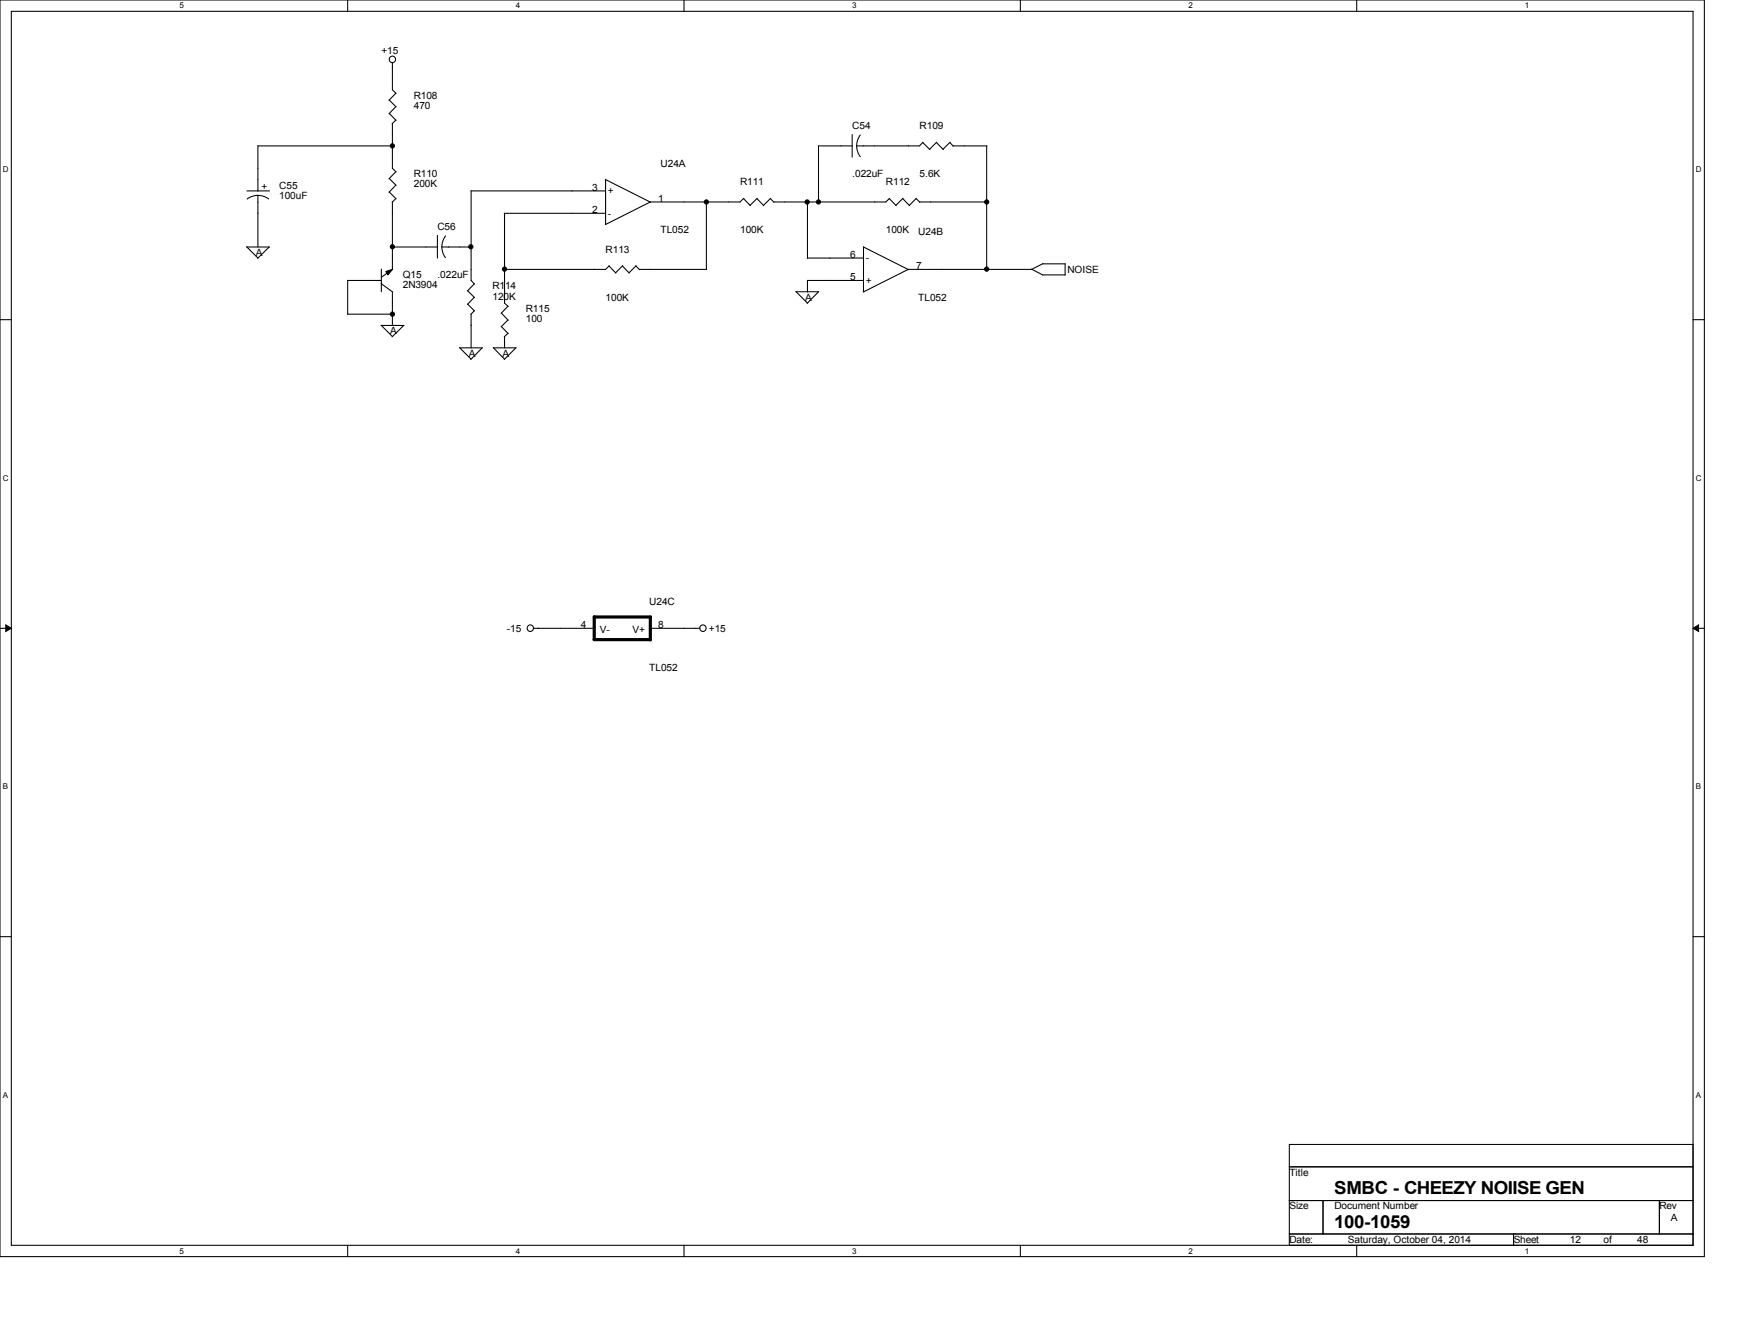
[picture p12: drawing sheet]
<svg xmlns="http://www.w3.org/2000/svg" width="279mm" height="216mm" viewBox="0 0 279 216" stroke-linecap="round" stroke-linejoin="round" font-family="sans-serif">
<path d="M0 0h274.2v202h-274.2zM1.8 1.8h270.5v198.4h-270.5z" fill="none" stroke="#000" stroke-width=".17"/>
<g fill="#fff">
<path d="M28.9 .2h.6v1.4h-.6z"/>
<path d="M28.9 200.4h.6v1.4h-.6z"/>
</g>
<path d="M55.9 0v1.8M55.9 200.2v1.8" fill="none" stroke="#000" stroke-width=".17"/>
<g fill="#fff">
<path d="M83 .2h.7v1.4h-.7z"/>
<path d="M83 200.4h.7v1.4h-.7z"/>
</g>
<path d="M110 0v1.8M110 200.2v1.8" fill="none" stroke="#000" stroke-width=".17"/>
<g fill="#fff">
<path d="M137.1 .2h.7v1.4h-.7z"/>
<path d="M137.1 200.4h.7v1.4h-.7z"/>
</g>
<path d="M164.1 0v1.8M164.1 200.2v1.8" fill="none" stroke="#000" stroke-width=".17"/>
<g fill="#fff">
<path d="M191.2 .2h.7v1.4h-.7z"/>
<path d="M191.2 200.4h.7v1.4h-.7z"/>
</g>
<path d="M218.2 0v1.8M218.2 200.2v1.8" fill="none" stroke="#000" stroke-width=".17"/>
<g fill="#fff">
<path d="M245.3 .2h.7v1.4h-.7z"/>
<path d="M245.3 200.4h.7v1.4h-.7z"/>
<path d="M.5 26.6h.9v1.4h-.9z"/>
<path d="M272.8 26.6h.9v1.4h-.9z"/>
<path d="M.5 76.2h.9v1.4h-.9z"/>
<path d="M272.8 76.2h.9v1.4h-.9z"/>
</g>
<path d="M0 51.4h1.8M272.3 51.4h1.9" fill="none" stroke="#000" stroke-width=".17"/>
<g fill="#fff">
<path d="M.5 125.8h.8v1.4h-.8z"/>
<path d="M272.8 125.8h.8v1.4h-.8z"/>
</g>
<path d="M0 101h1.8M272.3 101h1.9" fill="none" stroke="#000" stroke-width=".17"/>
<path d="M.9 100.5l.9 .5-.9 .5zM272.3 101l.9-.5v1z" fill="#000" stroke="#000" stroke-width=".16"/>
<g fill="#fff">
<path d="M.5 175.3h.8v1.4h-.8z"/>
<path d="M272.8 175.3h.8v1.4h-.8z"/>
</g>
<g fill="none" stroke="#000" stroke-width=".17">
<path d="M62.6 16.1l1.1 1.1M62.6 18.2l1.1 1.1M63.1 10.1v4.3l.6 .6M63.1 19.9v7.2l.6 .5M63.7 15l-1.1 1.1M63.7 17.1l-1.1 1.2M63.7 19.3l-.6 .6M39.7 39.7l1.8 1.8M39.7 39.7h3.6M39.7 30.7h3.6M39.8 32l.6-.4 1.1-.2 .7 .1 1 .5M41.5 23.5h21.7"/>
<path d="M41.5 23.4v7.3M41.5 31.4v8.3M43.3 39.7l-1.9 1.8M62.6 28.7l1.1 1.1M62.6 30.9l1.1 1.1M63.1 39.7h7.3M63.1 32.5v10.8M63.7 27.6l-1.1 1.1M63.7 29.8l-1.1 1.1M63.7 31.9l-.6 .6M70.4 37.8v3.7M71.1 39.7l.1 .7 .5 1"/>
<path d="M71.1 39.7h4.7M71.7 37.9l-.4 .7-.2 1.1M75.8 30.7h21.6M75.8 30.6v14.5l.5 .6M81.1 34.3h16.3M81.2 34.3v14.4l.5 .6M97.4 28.8v7.3M97.4 28.9l7.2 3.6M113.6 32.4v10.9M119.6 31.9l1.1 1.2M119.6 31.9l-.6 .6h-14.4l-7.2 3.6M121.8 31.9l1.1 1.2"/>
<path d="M121.8 31.9l-1.2 1.1M123.9 31.9l.6 .6M124 31.9l-1.2 1.1M129.9 32.5v9M137.1 21.6v3.7M137.1 23.5h-5.4v9M137.8 23.4l.1 .8 .5 1M138.4 21.7l-.4 .6-.2 1.1M138.9 39.7v7.2M138.9 39.7l7.2 3.6M143 31.9l1.1 1.2M143.1 31.9l-.6 .6h-18"/>
<path d="M145.2 31.9l1.1 1.2M145.2 31.9l-1.1 1.1M147.4 31.9l.6 .6M147.4 31.9l-1.1 1.1M147.9 32.5h10.8M148.4 22.9l1.2 1.1M148.5 22.9l-.6 .6h-10.1M150.6 22.9l1.1 1.1M150.7 22.9l-1.2 1.1M152.8 22.9l.5 .6M152.8 22.9l-1.1 1.1M153.3 23.5h5.4"/>
<path d="M158.7 23.5v19.8M55.9 45.1h5.4M55.9 45.1v5.4M55.9 50.5h7.3M61.3 52.3l1.8 1.8M61.3 45.6l1.8 1.3v5.4M61.3 52.3h3.7M61.3 43.3v3.6M63.2 43.3l-1.9 1.3M64.9 52.3l-1.8 1.8M73.9 55.9l1.9 1.8M74 55.9h3.6"/>
<path d="M75.2 46.7l1.1 1.1M75.2 48.9l1.1 1.1M75.8 50.5v5.4M76.3 45.6l-1.1 1.2M76.3 47.8l-1.1 1.1M76.3 50l-.6 .5M77.6 55.9l-1.9 1.9M79.3 55.9l1.9 1.8M79.4 55.9h3.6M80.6 50.3l1.1 1.2M80.6 52.5l1.1 1.1M81.2 54.1v1.8"/>
<path d="M81.7 49.2l-1.1 1.2M81.7 51.4l-1.1 1.1M81.7 53.6l-.6 .5M83 55.9l-1.9 1.9M98 42.8l1.1 1.1M98 42.7l-.6 .6h-16.2M100.1 42.8l1.1 1.1M100.2 42.7l-1.2 1.2M102.3 42.8l.6 .5M102.3 42.7l-1.1 1.2M102.8 43.3h10.9M128 46.9l1.9 1.8"/>
<path d="M128.1 46.9h3.6M129.9 41.5h9M131.7 46.9l-1.9 1.9M138.9 45.1h-9v1.8M165.9 43.3l1.8 .9M167.7 44.2h3.6M167.7 42.4h3.7M167.8 42.4l-1.9 .9h-19.8l-7.2 3.6M171.3 42.4v1.8M85.9 101h9.7M104.6 101h8M0 150.6h1.8"/>
<path d="M272.3 150.6h1.9M207.4 184h64.9v16.2h-64.9zM207.4 187.6h64.9M207.4 193h64.9M207.4 198.4h64.9M212.8 193v5.4M243.5 198.4v1.8M266.9 193v5.4"/>
<circle cx="63.1" cy="9.5" r=".52"/>
<circle cx="85.3" cy="101" r=".52"/>
<circle cx="113.1" cy="101" r=".52"/>
</g>
<g fill="#000" stroke="#000" stroke-width=".17">
<path d="M62.1 43.6l1-.3-.7 .9z"/>
<circle cx="63.1" cy="39.7" r=".34"/>
<circle cx="63.1" cy="23.5" r=".34"/>
<circle cx="75.7" cy="39.7" r=".34"/>
<circle cx="113.6" cy="32.5" r=".34"/>
<circle cx="129.8" cy="32.5" r=".34"/>
<circle cx="131.7" cy="32.5" r=".34"/>
<circle cx="158.7" cy="32.5" r=".34"/>
<circle cx="63.1" cy="50.5" r=".34"/>
<circle cx="81.2" cy="43.3" r=".34"/>
<circle cx="158.7" cy="43.3" r=".34"/>
</g>
<path d="M95.6 99.2h9M95.6 99.1v3.7M104.6 99.2v3.7M95.5 102.8h9.1" fill="none" stroke="#000" stroke-width=".51"/>
<g font-size="2.9">
<text x="214.6" y="197.4">100-1059</text>
<text x="214.6" y="192">SMBC - CHEEZY NOIISE GEN</text>
</g>
<g font-size="1.6">
<text x="61.3" y="8.7">+15</text>
<text x="66.6" y="15.9">R108</text>
<text x="66.6" y="17.5">470</text>
<text x="137.1" y="20.7">C54</text>
<text x="147.9" y="20.7">R109</text>
<text x="66.6" y="28.5">R110</text>
<text x="106.3" y="26.9">U24A</text>
<text x="119.1" y="29.8">R111</text>
<text x="137.1" y="28.5">.022uF</text>
<text x="142.5" y="29.8">R112</text>
<text x="147.9" y="28.5">5.6K</text>
<text x="42" y="30.5">+</text>
<text x="44.9" y="30.3">C55</text>
<text x="44.9" y="31.9">100uF</text>
<text x="66.6" y="30.1">200K</text>
<text x="95.3" y="34.2">2</text>
<text x="95.3" y="30.6">3</text>
<text x="97.8" y="34.8">-</text>
<text x="97.8" y="31.2">+</text>
<text x="105.9" y="32.4">1</text>
<text x="41.2" y="41.1">A</text>
<text x="70.4" y="37">C56</text>
<text x="97.4" y="40.6">R113</text>
<text x="106.3" y="37.5">TL052</text>
<text x="119.1" y="37.5">100K</text>
<text x="136.7" y="41.4">6</text>
<text x="142.5" y="37.5">100K</text>
<text x="147.7" y="37.7">U24B</text>
<text x="64.8" y="44.7">Q15</text>
<text x="64.8" y="46.4">2N3904</text>
<text x="70.4" y="44.7">.022uF</text>
<text x="79.2" y="46.5">R114</text>
<text x="136.7" y="45">5</text>
<text x="139.2" y="45.6">+</text>
<text x="139.2" y="42">-</text>
<text x="147.4" y="43.3">7</text>
<text x="171.7" y="43.9">NOISE</text>
<text x="62.8" y="53.8">A</text>
<text x="79.2" y="48.2">120K</text>
<text x="84.6" y="50.2">R115</text>
<text x="84.6" y="51.8">100</text>
<text x="97.4" y="48.3">100K</text>
<text x="129.5" y="48.3">A</text>
<text x="147.7" y="48.3">TL052</text>
<text x="75.4" y="57.4">A</text>
<text x="80.8" y="57.4">A</text>
<text x="81.5" y="101.6">-15</text>
<text x="93.4" y="101">4</text>
<text x="96.5" y="101.7">V-</text>
<text x="101.7" y="101.7">V+</text>
<text x="104.4" y="97.2">U24C</text>
<text x="105.9" y="101">8</text>
<text x="114" y="101.6">+15</text>
<text x="104.4" y="107.9">TL052</text>
<text x="207.4" y="189">Title</text>
<text x="207.4" y="194.4">Size</text>
<text x="214.6" y="194.4">Document Number</text>
<text x="266.9" y="194.4">Rev</text>
<text x="268.8" y="196.2">A</text>
<text x="207.4" y="199.8">Date:</text>
<text x="216.8" y="199.8">Saturday, October 04, 2014</text>
<text x="243.5" y="199.8">Sheet</text>
<text x="252.5" y="199.8">12</text>
<text x="257.9" y="199.8">of</text>
<text x="263.3" y="199.8">48</text>
</g>
<g font-size="1.3">
<text x="28.9" y="1.4">5</text>
<text x="83" y="1.4">4</text>
<text x="137.1" y="1.4">3</text>
<text x="191.2" y="1.4">2</text>
<text x="245.3" y="1.4">1</text>
<text x=".5" y="27.7">D</text>
<text x="272.8" y="27.7">D</text>
<text x=".5" y="77.3">C</text>
<text x="272.8" y="77.3">C</text>
<text x=".5" y="126.9">B</text>
<text x="272.8" y="126.9">B</text>
<text x=".5" y="176.5">A</text>
<text x="272.8" y="176.5">A</text>
<text x="28.9" y="201.5">5</text>
<text x="83" y="201.5">4</text>
<text x="137.1" y="201.5">3</text>
<text x="191.2" y="201.5">2</text>
<text x="245.3" y="201.5">1</text>
</g>
</svg>
